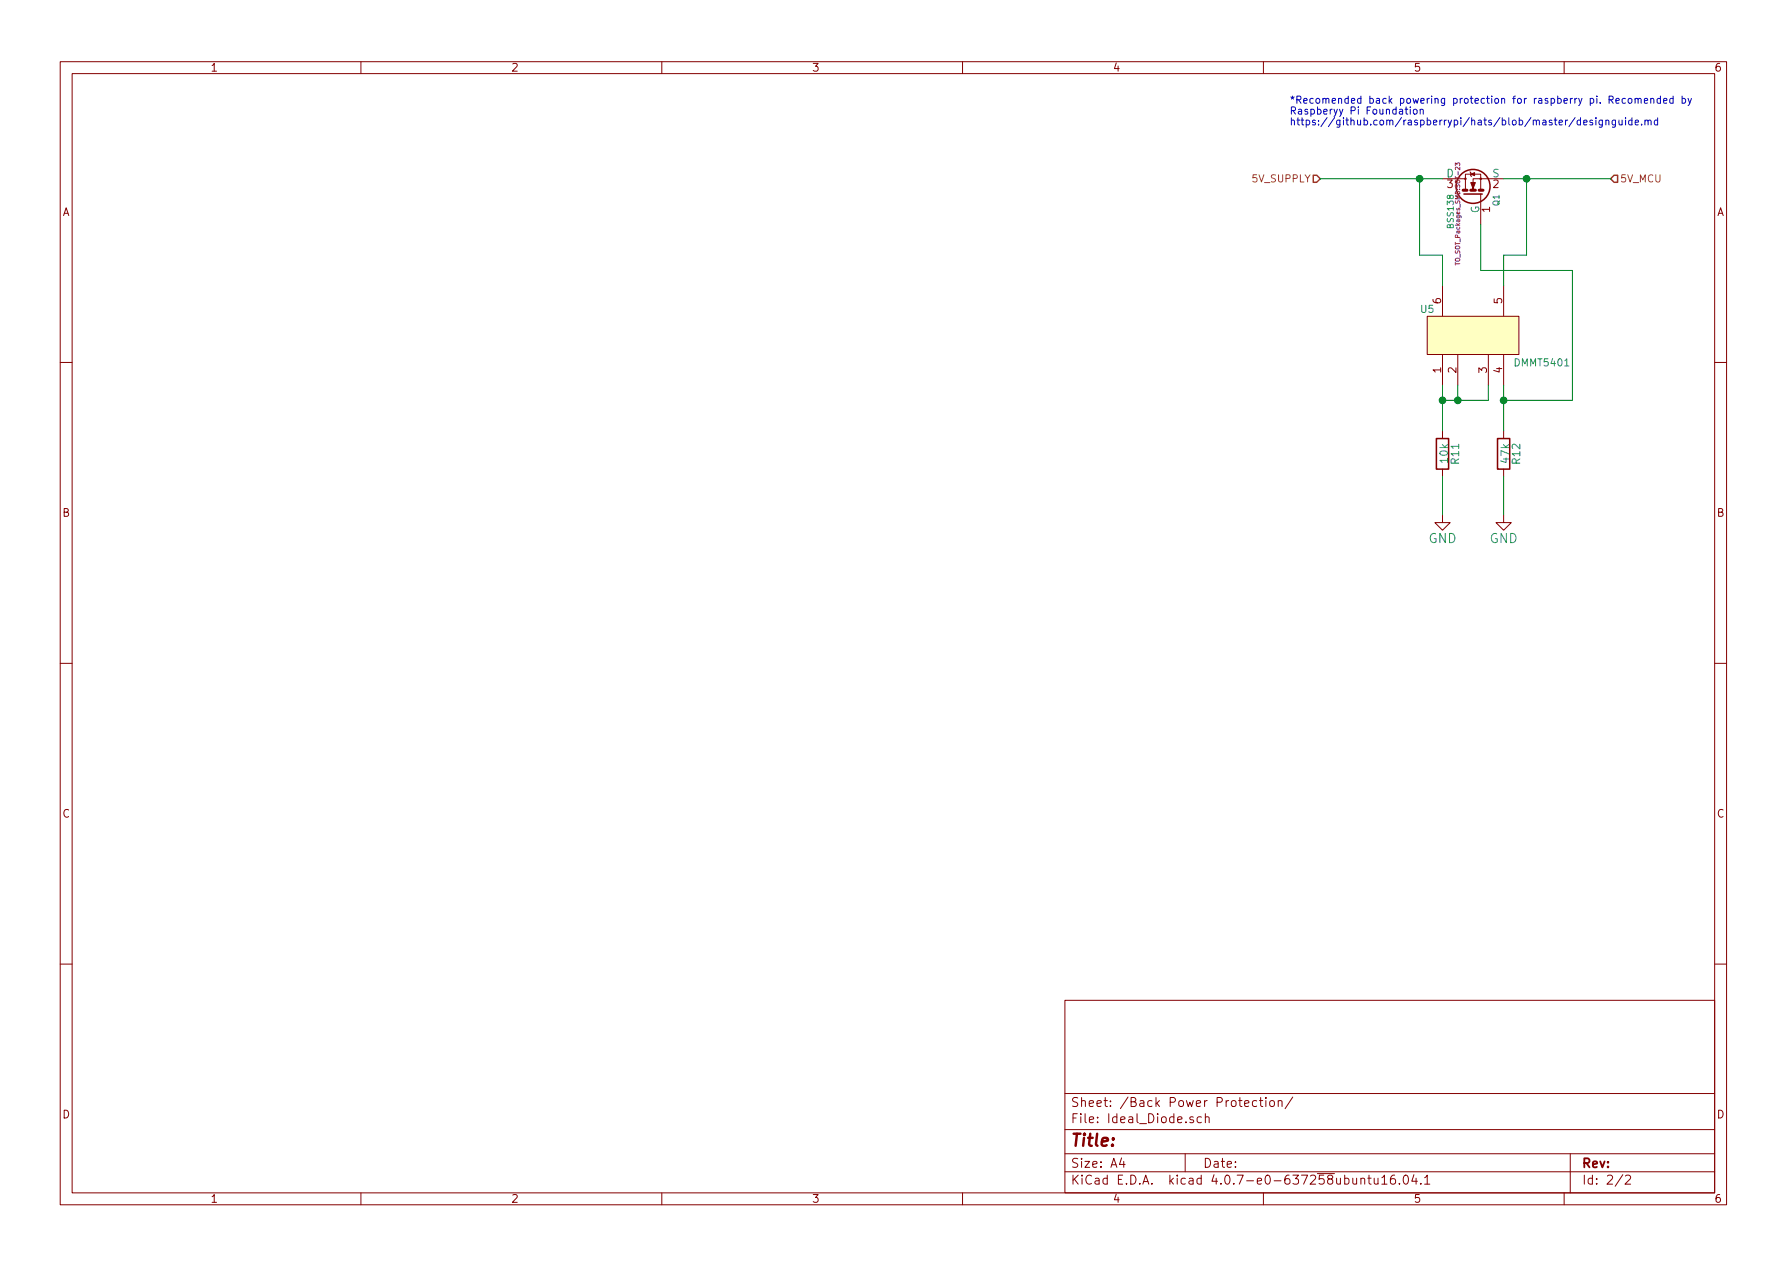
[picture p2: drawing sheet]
<svg xmlns="http://www.w3.org/2000/svg" width="297mm" height="210mm" viewBox="0 0 297 210" stroke-linecap="round" stroke-linejoin="round" font-family="sans-serif">
<g fill="none" stroke="#840000" stroke-width=".17">
<path d="M10 10.3h277v189.9h-277zM12 12.2h273v186.1h-273zM60 10.3v1.9M110 10.3v1.9M160 10.3v1.9M210 10.3v1.9M260 10.3v1.9M239.8 29.7h3.8v1.8M243.6 29.7v-.7h2.5v.7h-1.2v1.8M244.3 28.6l.3 .7M246.1 32.3v5M249.9 29.7h-3.8v1.8"/>
<path d="M237.2 52.6h15.3v6.3h-15.3zM239.8 47.5v5M239.8 59v5M242.3 59v5M247.4 59v5M249.9 47.5v5M249.9 59v5M10 60.2h2M239.8 71.6v1.3M239.8 78v1.2M249.9 71.6v1.3M249.9 78v1.2"/>
<path d="M285 60.2h2M239.8 85.6v1.3h1.2l-1.2 1.2-1.3-1.2h1.3M249.9 85.6v1.3h1.3l-1.3 1.2-1.2-1.2h1.2M10 110.3h2M285 110.3h2M10 160.2h2M177 166.3h108v32h-108zM285 160.2h2M60 198.3v1.9M110 198.3v1.9M160 198.3v1.9M177 194.8h108"/>
<path d="M177 191.8h108M177 187.8h108M177 181.8h108M186.4 192.5l-.3 1h.9M186.8 193v1M197 191.8v3M198.3 185.7a.37 .37 0 0 0-.5 .1v.2l.5 .2 .1 .1-.2 .3-.4-.1M199.7 185.7l-.4-.1-.3 .3 .1 .6 .2 .1 .4-.1M200.4 185.7l.2-.1 .3 .1 .1 .9M200.4 185.1v1.5M208.9 183l-.4-.1-.3 .3 .1 .6 .2 .1 .4-.1M209.3 182.9h.6"/>
<path d="M209.5 182.4v1.3l.4 .2M210 198.3v1.9M210.4 182.4v.2M210.4 182.9v1M211.1 183.1l.2-.2a.4 .4 0 0 1 .5 .3v.4a.41 .41 0 0 1-.4 .3 .41 .41 0 0 1-.4-.3zM212.5 183.1l.2-.2 .4 .1v.9M212.5 182.9v1M214.9 182.3l-1.3 2M226.2 196l.2-.2 .4 .1v.9M226.2 195.8v1M227.4 195.8h.5M227.6 195.3v1.3l.3 .2"/>
<path d="M228.4 195.8l.1 .9 .4 .1 .2-.1M229.1 195.8v1M229.7 195.8l.4-.5v1.5M229.7 196.8h.9M231.8 195.3a.59 .59 0 0 0-.7 .7l.1 .7 .2 .1 .5-.1 .1-.5-.2-.2-.4-.1-.3 .3M232.6 196.7v.1M233.4 195.5l.4-.2a.94 .94 0 0 1 0 1.5 .79 .79 0 0 1-.4-1.3zM235 195.2l-.3 1.1h.9M235.4 195.8v1M236.2 196.7v.1M236.8 195.8l.4-.5v1.5M236.8 196.8h.9"/>
<path d="M260 198.3v1.9M261 191.8v6.5M269.7 195.2l-1.2 2M270.2 195.5l.2-.2 .5 .1a.37 .37 0 0 1 .1 .6l-.9 .8h.9"/>
<circle cx="243.6" cy="29.7" r=".13"/>
<circle cx="246.1" cy="29.7" r=".13"/>
</g>
<g fill="none" stroke="#840000" stroke-width=".25">
<path d="M243.3 32.3h3.1M238.8 72.9h2v5.1h-2zM248.9 72.9h2.1v5.1h-2.1z"/>
<circle cx="244.9" cy="31" r="2.82"/>
</g>
<path d="M243.2 31.6h.6M244.5 31.6h.7M245.9 31.6h.6" fill="none" stroke="#840000" stroke-width=".51"/>
<g fill="#840000" stroke="#840000" stroke-width=".17">
<path d="M244.5 29l.6-.3v.5z"/>
<path d="M244.5 30.3h.7l-.3 1.1z"/>
</g>
<path d="M241.9 27.5v-.4l.3 .2v-.2h.4v.4M241.9 43.6v.4" fill="none" stroke="#840084" stroke-width=".17"/>
<path d="M218.3 29.1h.6l.6 .6-.6 .6h-.6zM268.3 29.1h.6v1.2h-.6l-.6-.6z" fill="none" stroke="#848400" stroke-width=".25"/>
<path d="M237.2 52.6h15.3v6.3h-15.3z" fill="#ffffc2" stroke="#ffffc2" stroke-width=".17"/>
<path d="M219.5 29.7h20.3M236 29.7v12.7h3.8v5.1M246.1 37.3v7.7h15.3v21.5h-11.5M249.9 29.7h17.8M253.7 29.7v12.7h-3.8v5.1M239.8 64v7.6M239.8 79.2v6.4M242.3 64v2.5M247.4 64v2.5h-7.6M249.9 64v7.6M249.9 79.2v6.4" fill="none" stroke="#008400" stroke-width=".17"/>
<g fill="#008400" stroke="#008400" stroke-width=".25">
<circle cx="236" cy="29.7" r=".51"/>
<circle cx="253.7" cy="29.7" r=".51"/>
<circle cx="239.8" cy="66.5" r=".51"/>
<circle cx="242.3" cy="66.5" r=".51"/>
<circle cx="249.9" cy="66.5" r=".51"/>
</g>
<g fill="none" stroke="#0000c2" stroke-width=".17">
<path d="M233.7 17.8v1l.3 .2M234.4 18.2v.8M235 18.3l.3-.1 .3 .2-.2 .5h-.4l-.1-.2zM236.1 18.3l.1-.1h.3l.1 .8M236.1 18.2v.8M261.8 19.5l-1 1.6M262.7 19.6v1.2M265.3 19.6v.1M265.3 20v.8M266.3 20v1.1h-.5M266.9 20v.8M268.5 20v1.1h-.5"/>
<path d="M268.6 16.8l.6-.1-.2-.3h-.3l-.1 .6 .2 .2 .3-.1M269.1 20l.1 .7 .3 .1 .1-.2M269.6 20v.8M270.2 16.4h-.4l-.2 .2 .1 .5h.5M270.2 19.6v.1M270.2 20v.8M270.7 16.5l.3-.1 .3 .2-.2 .5h-.4l-.1-.2zM271.3 19.6v1.2M271.8 16.5l.2-.1h.2l.1 .8M271.8 16.4v.8M272.3 16.5l.2-.1h.2l.1 .8M273.3 16.8l.6-.1-.2-.3h-.3l-.1 .6 .2 .2 .3-.1"/>
<path d="M273.4 20v.8M274.4 16.5l.2-.1h.3v.8M274.4 16.4v.8M275.5 19.6v1.2M276 16.4h-.3l-.3 .2 .1 .5h.5M276 16v1.2M276.5 16.8l.6-.1-.2-.3h-.3l-.1 .6 .2 .2 .3-.1M278.1 16.4h-.3l-.3 .2 .1 .5h.5M278.1 16v1.2M279.6 16.4h.4l.2 .2-.1 .5h-.5M279.6 16v1.2M280.6 16.4l.3 .8"/>
<path d="M281.2 16.4l-.5 1-.1 .1M262.7 20h-.3l-.2 .2 .1 .5h.4M263.2 20.4l.6-.1-.1-.3h-.4l-.1 .6 .2 .2 .4-.1M264.7 20a.26 .26 0 0 0-.3 0 .26 .26 0 0 0-.1 .2l.5 .3-.2 .3-.3-.1M266.3 20h-.3l-.2 .2 .1 .5h.4M266.9 20.1l.2-.1h.3v.8M268.5 20h-.3l-.2 .2 .1 .5h.4M271.3 20h-.4l-.2 .2 .1 .5h.5M271.8 20.4l.6-.1-.2-.3h-.3l-.1 .6 .2 .2 .3-.1M272.9 20.6v.2M273.4 20.1l.2-.1h.3v.8M273.9 20.1l.2-.1h.3v.8"/>
<path d="M275.5 20h-.3l-.2 .2 .1 .5h.4"/>
</g>
<text font-size="2.8" fill="#840000" x="178" y="190.5">Title:</text>
<g font-size="2.1" fill="#008484">
<text x="237.4" y="90.3">GND</text>
<text x="247.6" y="90.3">GND</text>
</g>
<g font-size="2.1" fill="#840000">
<text x="178" y="184">Sheet: /Back Power Protection/</text>
<text x="178" y="186.7">File: Ideal_Diode.sch</text>
<text x="178" y="196.9">KiCad E.D.A. kicad 4.0.7-e0-637258ubuntu16.04.1</text>
<text x="178" y="194.1">Size: A4</text>
<text x="200" y="194.1">Date:</text>
<text x="263" y="194.1">Rev:</text>
<text x="263" y="196.9">Id: 2/2</text>
</g>
<g font-size="1.8" fill="#840000">
<text x="35" y="11.9">1</text>
<text x="85" y="11.9">2</text>
<text x="135" y="11.9">3</text>
<text x="185" y="11.9">4</text>
<text x="235" y="11.9">5</text>
<text x="285" y="11.9">6</text>
<text x="10.4" y="35.9">A</text>
<text x="240.6" y="31.2">3</text>
<text x="247.6" y="35.3" transform="rotate(-90 247.6 35.3)">1</text>
<text x="248.2" y="31.2">2</text>
<text x="285.4" y="35.9">A</text>
<text x="239.5" y="50.5" transform="rotate(-90 239.5 50.5)">6</text>
<text x="249.7" y="50.5" transform="rotate(-90 249.7 50.5)">5</text>
<text x="239.5" y="62" transform="rotate(-90 239.5 62)">1</text>
<text x="242.1" y="62" transform="rotate(-90 242.1 62)">2</text>
<text x="247.1" y="62" transform="rotate(-90 247.1 62)">3</text>
<text x="249.7" y="62" transform="rotate(-90 249.7 62)">4</text>
<text x="10.4" y="85.9">B</text>
<text x="285.4" y="85.9">B</text>
<text x="10.4" y="135.9">C</text>
<text x="285.4" y="135.9">C</text>
<text x="10.4" y="185.9">D</text>
<text x="285.4" y="185.9">D</text>
<text x="35" y="199.9">1</text>
<text x="85" y="199.9">2</text>
<text x="135" y="199.9">3</text>
<text x="185" y="199.9">4</text>
<text x="235" y="199.9">5</text>
<text x="285" y="199.9">6</text>
</g>
<text font-size="1.8" fill="#840084" x="240.4" y="29.5">D</text>
<g font-size="1.8" fill="#008484">
<text x="248.1" y="29.5">S</text>
<text x="245.9" y="35.5" transform="rotate(-90 245.9 35.5)">G</text>
<text x="240.7" y="76.9" transform="rotate(-90 240.7 76.9)">10k</text>
<text x="242.5" y="77.1" transform="rotate(-90 242.5 77.1)">R11</text>
<text x="250.8" y="76.9" transform="rotate(-90 250.8 76.9)">47k</text>
<text x="252.7" y="77.1" transform="rotate(-90 252.7 77.1)">R12</text>
</g>
<g font-size="1.7" fill="#0000c2">
<text x="214.4" y="17.2">*Recomended back powering protection for raspberry pi. Recomended by</text>
<text x="214.4" y="19">Raspberyy Pi Foundation</text>
<text x="214.4" y="20.8">https://github.com/raspberrypi/hats/blob/master/designguide.md</text>
</g>
<g font-size="1.7" fill="#848400">
<text x="208.3" y="30.3">5V_SUPPLY</text>
<text x="269.3" y="30.3">5V_MCU</text>
</g>
<g font-size="1.7" fill="#008484">
<text x="236.2" y="52">U5</text>
<text x="251.9" y="60.9">DMMT5401</text>
</g>
<g font-size="1.4" fill="#008484">
<text x="249.2" y="34.2" transform="rotate(-90 249.2 34.2)">Q1</text>
<text x="241.6" y="37.8" transform="rotate(-90 241.6 37.8)">BSS138</text>
</g>
<text font-size="1" fill="#840084" x="242.7" y="43.6" transform="rotate(-90 242.7 43.6)">TO_SOT_Packages_SMD:SOT-23</text>
</svg>
